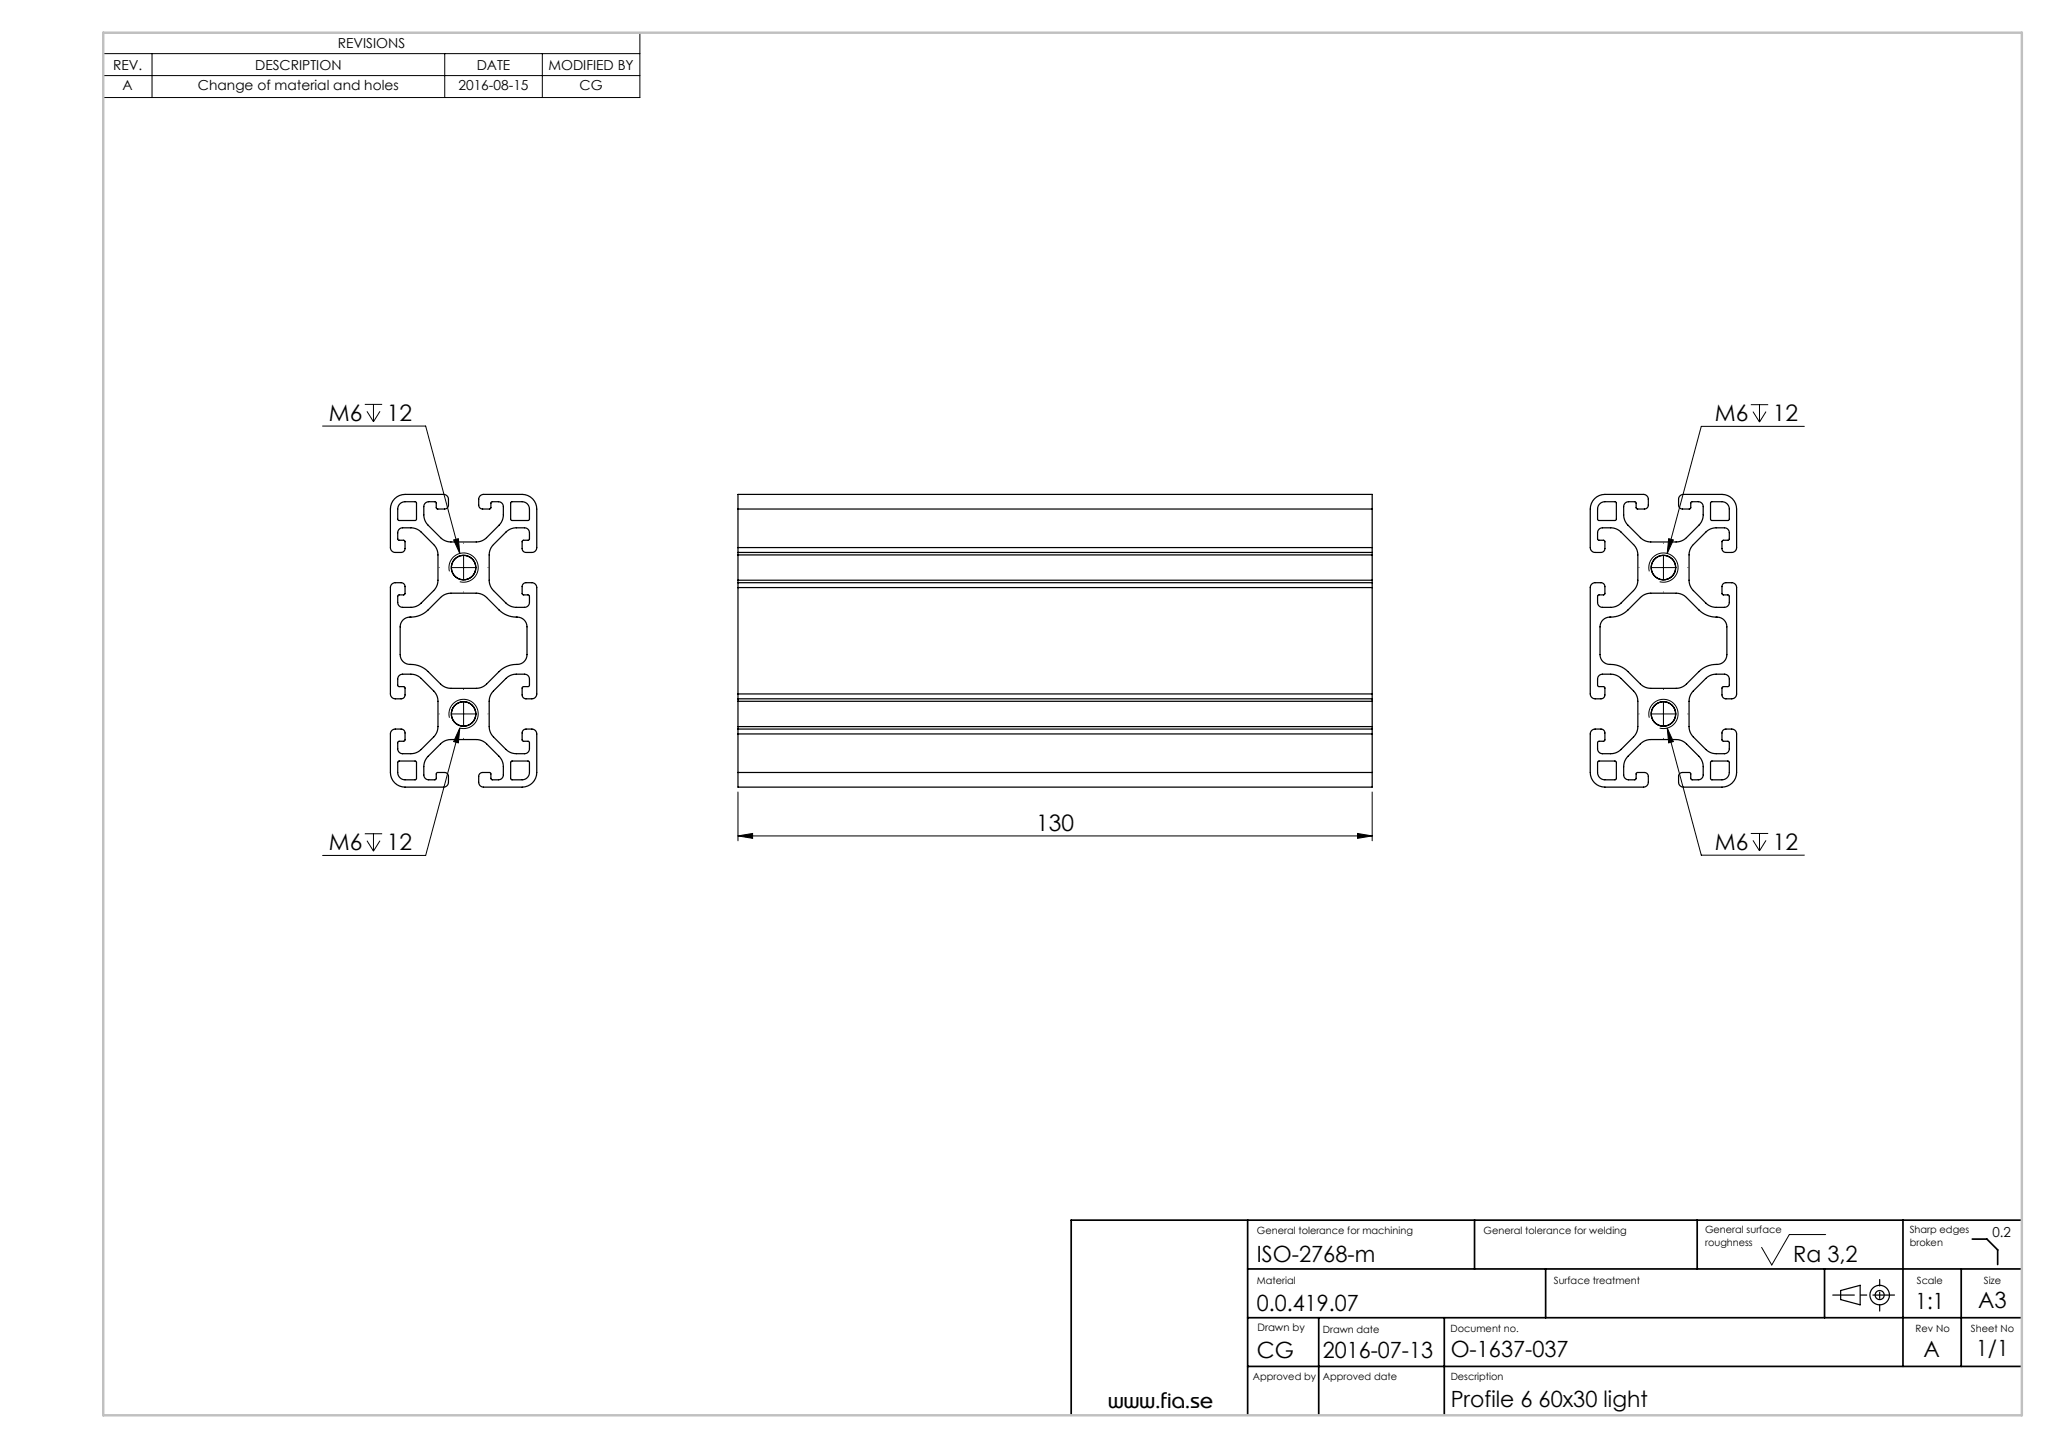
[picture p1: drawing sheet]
<svg xmlns="http://www.w3.org/2000/svg" width="420mm" height="297mm" viewBox="0 0 420 297" stroke-linecap="round" stroke-linejoin="round" font-family="sans-serif">
<g fill="none" stroke="#000" stroke-width=".2">
<path d="M21.2 6.7h110v13.3h-110zM21.2 11h110M21.2 15.5h110M31.2 11v9M91.2 11v9M111.2 11v9M66.1 87.3h21.2l6.9 26.1M74.8 82.9h3.5M75.2 84.3l1.4 2.1M76.6 82.9v3.5M77.9 84.3l-1.3 2.1M358.9 82.9h3.5"/>
<path d="M359.3 84.4l1.4 2.1M360.7 82.9v3.6M362 84.4l-1.3 2.1M369.9 87.4h-21.2l-7 26M92.1 117.1a3 3 0 0 1 2.7-3.8 3 3 0 0 1 3.2 3.3 3 3 0 0 1-3.8 2.6M92.5 116.3h5M93 110.7l1-.3 .2 3zM95 113.8v5M338.1 117.1a3 3 0 0 1 2.6-3.8 3 3 0 0 1 3.3 3.3 3 3 0 0 1-3.8 2.6M338.5 116.3h5M341 113.8v5M342 110.4l1 .3-1.3 2.7z"/>
<path d="M92.1 147.1a3 3 0 0 1 2.7-3.8 3 3 0 0 1 3.2 3.3 3 3 0 0 1-3.8 2.6M92.5 146.3h5M94.2 149.2l-.2 3.1-1-.3zM94.2 149.2l-6.9 26.1h-21.2M95 143.8v5M338.1 147.1a3 3 0 0 1 2.6-3.8 3 3 0 0 1 3.3 3.3 3 3 0 0 1-3.8 2.6M338.5 146.3h5M341 143.8v5M341.7 149.2l1.3 2.8-1 .3zM341.7 149.2l7 26.1h21.2M74.8 170.9h3.5M75.2 172.3l1.4 2.2"/>
<path d="M76.6 170.9v3.6M77.9 172.3l-1.3 2.2M151.3 171.3l3-.5v1zM151.3 162.3v10M151.3 171.3h130M278.3 170.8l3 .5-3 .5zM281.3 162.3v10M358.9 170.8h3.5M359.3 172.3l1.4 2.1M360.7 170.8v3.6M362 172.3l-1.3 2.1M374.2 253h-7.4l-3.6 6.3-2.1-3.6"/>
</g>
<g fill="none" stroke="#000" stroke-width=".25">
<path d="M80.9 102.2a3 3 0 0 1 2.1-.9l8.1 .1 .5 .2 .2 .4 .1 1.5a.8 .8 0 0 1-.8 .8h-1.5l-.2-.2v-1l-.2-.2h-1.5l-.5 .2-.3 .5v1.9a3 3 0 0 0 .9 2.2l2.7 2.7 1.1 .6 .8 .1h5.2a3 3 0 0 0 2.1-.9l2.6-2.5 .5-.8 .4-1.1v-2a1 1 0 0 0-1-1l-1.5 .1-.1 1.2-.2 .2h-1.6l-.6-.5-.1-1.5a1 1 0 0 1 1-1l8.5 .1a3 3 0 0 1 2.4 2.9v8.1l-.3 .5-.3 .3h-1.6a.8 .8 0 0 1-.8-.8l.1-1.5 .2-.2h1l.2-.1v-1.6l-.3-.5-.5-.3h-1.9a3 3 0 0 0-2.1 .9l-2.7 2.7-.6 1.1-.1 .8v5.2a3 3 0 0 0 .9 2.2l2.5 2.5 .7 .5 1.1 .4h2a1 1 0 0 0 1-1l-.1-1.5-1.1-.1-.3-.1v-1.7l.5-.6 1.5-.1a1 1 0 0 1 1 1v21.8l-.1 .6-.5 .4h-1.6a.8 .8 0 0 1-.8-.8l.1-1.5 .2-.2h1l.2-.1v-1.6l-.3-.5-.5-.3h-1.9a3 3 0 0 0-2.1 .9l-2.7 2.7-.6 1.1-.1 .8v5.2a3 3 0 0 0 .9 2.2l2.5 2.5 .7 .5 1.1 .4h2a1 1 0 0 0 1-1l-.1-1.5-1.1-.1-.3-.1v-1.7l.5-.6 1.5-.1a1 1 0 0 1 1 1v8.5a3 3 0 0 1-3 2.4h-8.1l-.5-.3-.2-.3-.1-1.6a.8 .8 0 0 1 .8-.8l1.6 .1 .1 .2v1l.2 .2h1.6l.5-.3 .3-.5v-1.9a3 3 0 0 0-.9-2.1l-2.8-2.7-1-.6-.9-.1h-5.2a3 3 0 0 0-2.1 .9l-2.5 2.5-.6 .7-.3 1.1v2a1 1 0 0 0 1 1l1.4-.1 .1-1.1 .2-.2h1.7l.6 .4v1.5a1 1 0 0 1-1 1h-8.5a3 3 0 0 1-2.4-3v-8.1l.2-.3 .4-.4 1.6-.1a.8 .8 0 0 1 .8 .8v1.6l-.2 .1h-1l-.3 .2v1.6l.3 .5 .5 .3h1.9a3 3 0 0 0 2.1-.9l2.8-2.8 .5-1 .2-.9v-5.2a3 3 0 0 0-.9-2.1l-2.6-2.5-.7-.6-1.1-.3h-2a1 1 0 0 0-1 1l.1 1.4 1.2 .1 .2 .2v1.7l-.5 .6h-1.5a1 1 0 0 1-1-1v-21.8l.2-.5 .4-.4 1.6-.1a.8 .8 0 0 1 .8 .8v1.6l-.2 .1h-1l-.3 .2v1.6l.3 .5 .5 .3h1.9a3 3 0 0 0 2.1-.9l2.8-2.8 .5-1 .2-.9v-5.2a3 3 0 0 0-.9-2.1l-2.6-2.5-.7-.6-1.1-.3h-2a1 1 0 0 0-1 1l.1 1.4 1.2 .1 .2 .2v1.7l-.5 .6h-1.5a1 1 0 0 1-1-1v-7.9l.3-1.1zM82 103.3l.7-.4h2.6v3.7h-3.7v-2.6zM104.8 102.9l2.2-.1a1.5 1.5 0 0 1 1.5 1.5v2.1l-.1 .2-3.5 .1-.2-.3zM151.3 104.3v-3h130v3M151.3 112.2v1M151.3 119.4v1M151.3 113.2v.5M151.3 118.9v.5M151.3 104.3h130M151.3 112.2h130M151.3 104.3v7.9M151.3 113.7v5.2"/>
<path d="M151.3 113.2h130M151.3 119.4h130M151.3 113.7h130M151.3 118.9h130M281.3 112.2v1M281.3 119.4v1M281.3 113.2v.5M281.3 118.9v.5M281.3 104.3v7.9M281.3 113.7v5.2M326.8 102.2a3 3 0 0 1 2.2-.9l8.1 .1 .3 .1 .4 .5 .1 1.5a.8 .8 0 0 1-.8 .8h-1.6l-.1-.2v-1l-.2-.2h-1.6l-.5 .2-.3 .5v1.9a3 3 0 0 0 .9 2.2l2.8 2.7 1 .6 .9 .1h5.2a3 3 0 0 0 2.1-.9l2.5-2.5 .6-.8 .3-1.1v-2a1 1 0 0 0-1-1l-1.4 .1-.1 1.2-.2 .2h-1.7l-.6-.5v-1.5a1 1 0 0 1 1-1l8.5 .1a3 3 0 0 1 2.4 2.9l-.1 8.1-.1 .4-.4 .4h-1.6a.8 .8 0 0 1-.8-.8v-1.5l.2-.2h1l.2-.1v-1.6l-.2-.5-.5-.3h-1.9a3 3 0 0 0-2.1 .9l-2.8 2.7-.6 1.1-.1 .8v5.2a3 3 0 0 0 .9 2.2l2.6 2.5 .7 .5 1.1 .4h2a1 1 0 0 0 1-1l-.1-1.5-1.2-.1-.2-.1v-1.7l.5-.6 1.5-.1a1 1 0 0 1 1 1v21.8l-.2 .6-.4 .4h-1.6a.8 .8 0 0 1-.8-.8v-1.5l.2-.2h1l.2-.1v-1.6l-.2-.5-.5-.3h-1.9a3 3 0 0 0-2.1 .9l-2.8 2.7-.6 1.1-.1 .8v5.2a3 3 0 0 0 .9 2.2l2.6 2.5 .7 .5 1.1 .4h2a1 1 0 0 0 1-1l-.1-1.5-1.2-.1-.2-.1v-1.7l.5-.6 1.5-.1a1 1 0 0 1 1 1l-.1 8.5a3 3 0 0 1-2.9 2.4h-8.1l-.5-.3-.3-.3v-1.6a.8 .8 0 0 1 .8-.8l1.5 .1 .2 .2v1l.2 .2h1.5l.5-.3 .3-.5v-1.9a3 3 0 0 0-.9-2.1l-2.7-2.7-1.1-.6-.8-.1h-5.2a3 3 0 0 0-2.1 .9l-2.6 2.5-.5 .7-.4 1.1v2a1 1 0 0 0 1 1l1.5-.1 .1-1.1 .2-.2h1.6l.6 .4 .1 1.5a1 1 0 0 1-1 1h-8.5a3 3 0 0 1-2.4-3v-8.1l.3-.5 .3-.2 1.6-.1a.8 .8 0 0 1 .8 .8l-.1 1.6-.2 .1h-1l-.2 .2v1.6l.3 .5 .5 .3h1.9a3 3 0 0 0 2.1-.9l2.7-2.8 .6-1 .1-.9v-5.2a3 3 0 0 0-.9-2.1l-2.5-2.5-.7-.6-1.1-.3h-2a1 1 0 0 0-1 1l.1 1.4 1.1 .1 .2 .2 .1 1.7-.5 .6h-1.5a1 1 0 0 1-1-1v-21.8l.1-.5 .5-.4 1.6-.1a.8 .8 0 0 1 .8 .8l-.1 1.6-.2 .1h-1l-.2 .2v1.6l.3 .5 .5 .3h1.9a3 3 0 0 0 2.1-.9l2.7-2.8 .6-1 .1-.9v-5.2a3 3 0 0 0-.9-2.1l-2.5-2.5-.7-.6-1.1-.3h-2a1 1 0 0 0-1 1l.1 1.4 1.1 .1 .2 .2 .1 1.7-.5 .6h-1.5a1 1 0 0 1-1-1v-7.9l.2-1.1zM327.9 103.3l.8-.4h2.5v3.7h-3.6l-.1-2.6z"/>
<path d="M350.7 102.9l2.3-.1a1.5 1.5 0 0 1 1.5 1.5v2.1l-.2 .2-3.5 .1-.2-.3zM82.6 127.1l1-.6a5.4 5.4 0 0 0 4.2-1.5l2.5-2.5a3 3 0 0 1 2.1-.9h5.2a3 3 0 0 1 2.1 .9l2.6 2.5a5.4 5.4 0 0 0 4.1 1.5l1 .6 .6 1v6.1a2.18 2.18 0 0 1-2.7 2l-1.4 .4-.8 .4-3.4 3.2a3 3 0 0 1-2.1 .9h-5.2a3 3 0 0 1-2.1-.9l-2.5-2.5a5.4 5.4 0 0 0-4.2-1.6l-1-.5-.5-1-.1-6.1 .2-.8zM151.3 120.4v21.8M151.3 120.4h130M281.3 120.4v21.8M328.6 127.1l1-.6a5.4 5.4 0 0 0 4.1-1.5l2.6-2.5a3 3 0 0 1 2.1-.9h5.2a3 3 0 0 1 2.1 .9l2.5 2.5a5.4 5.4 0 0 0 4.2 1.5l1 .6 .5 1 .1 6.1a2.18 2.18 0 0 1-2.7 2l-1 .2-1.3 .6-3.3 3.2a3 3 0 0 1-2.1 .9h-5.2a3 3 0 0 1-2.1-.9l-2.6-2.5a5.4 5.4 0 0 0-4.1-1.6l-1-.5-.6-1v-6.1l.1-.8zM81.6 156.1l3.5-.1 .3 .2-.1 3.5-.2 .1h-2.1a1.5 1.5 0 0 1-1.5-1.5zM104.8 156.1l3.6-.1 .1 .3v2a1.5 1.5 0 0 1-1.5 1.5h-2l-.3-.1zM151.3 142.2v1M151.3 149.4v1M151.3 158.3v3h130v-3M151.3 143.2v.5"/>
<path d="M151.3 148.9v.5M151.3 143.7v5.2M151.3 150.4v7.9M151.3 142.2h130M151.3 143.2h130M151.3 150.4h130M151.3 158.3h130M151.3 149.4h130M151.3 143.7h130M151.3 148.9h130M281.3 142.2v1M281.3 149.4v1"/>
<path d="M281.3 143.2v.5M281.3 148.9v.5M281.3 143.7v5.2M281.3 150.4v7.9M327.6 156.1l3.4-.1 .3 .2v3.5l-.3 .1h-2a1.5 1.5 0 0 1-1.5-1.5zM350.7 156.1l3.6-.1 .2 .3v2a1.5 1.5 0 0 1-1.5 1.5h-2.1l-.2-.1zM377.3 264.5l4-1.1v4l-4-1z"/>
<circle cx="95" cy="116.3" r="2.5"/>
<circle cx="95" cy="116.3" r="2.52"/>
<circle cx="341" cy="116.3" r="2.52"/>
<circle cx="95" cy="146.3" r="2.5"/>
<circle cx="95" cy="146.3" r="2.52"/>
<circle cx="341" cy="146.3" r="2.52"/>
<circle cx="385.3" cy="265.4" r="2"/>
<circle cx="385.3" cy="265.4" r=".93"/>
</g>
<g fill="none" stroke="#000" stroke-width=".2" stroke-dasharray="15.2 1.3 1.3 1.3">
<path d="M90 116.3h.1M95 111.3h.1M100 116.3h.1M336 116.3h-.1M341 111.3h.1M346 116.3h.1M95 121.3v.1M341 121.3v.1M90 146.3h.1M95 141.3h.1M95 151.3v.1M100 146.3h.1"/>
<path d="M336 146.3h-.1M341 141.3h.1M341 151.3v.1M346 146.3h.1"/>
</g>
<path d="M388.3 265.4h-12.6" fill="none" stroke="#000" stroke-width=".25" stroke-dasharray="15.2 1.3 1.3 1.3" stroke-dashoffset="10.8"/>
<path d="M385.3 268.7v-6.4" fill="none" stroke="#000" stroke-width=".25" stroke-dasharray="15.2 1.3 1.3 1.3" stroke-dashoffset="13.9"/>
<g fill="none" stroke="#000" stroke-width=".35">
<path d="M255.7 250.1v40M302.3 250.1v10M347.9 250.1v10M390.1 250.1v30M404.3 254h3l2.2 2.2v3M414.4 250.1h-194.8v40M255.7 270.1h158.7M255.7 260.1h158.7M270.3 270.1v20M296 270.1v20M316.8 260.1v10M374 260.1v10"/>
<path d="M402 260.1v20M255.7 280.1h158.7"/>
</g>
<path d="M21.2 6.7h393.2v283.4h-393.2z" fill="none" stroke="#c0c0c0" stroke-width=".5"/>
<g fill="#000">
<path d="M341.7 149.2l.3 3.1 1-.3zM342 110.4l-.3 3 1.3-2.7zM94.2 149.2l-1.2 2.8 1 .3zM93 110.7l1.2 2.7-.2-3z"/>
<path d="M278.3 170.8l3 .5-3 .5zM151.3 171.3l3-.5v1z"/>
</g>
<g font-size="4.7">
<text x="67.4" y="86.3">M6</text>
<text x="79.3" y="86.3">12</text>
<text x="351.5" y="86.3">M6</text>
<text x="363.4" y="86.3">12</text>
<text x="212.4" y="170.3">130</text>
<text x="67.4" y="174.3">M6</text>
<text x="79.3" y="174.3">12</text>
<text x="351.5" y="174.2">M6</text>
<text x="363.4" y="174.2">12</text>
</g>
<g font-size="4.6">
<text x="257.6" y="258.6">ISO-2768-m</text>
<text x="367.6" y="258.6">Ra 3,2</text>
<text x="257.6" y="268.6">0.0.419.07</text>
<text x="392.7" y="268.3">1:1</text>
<text x="405.5" y="268">A3</text>
<text x="257.6" y="278.4">CG</text>
<text x="271.1" y="278.4">2016-07-13</text>
<text x="297.4" y="278.1">O-1637-037</text>
<text x="394.3" y="278.1">A</text>
<text x="405.1" y="277.9">1/1</text>
<text x="297.4" y="288.4">Profile 6 60x30 light</text>
</g>
<text font-size="4.2" x="227.2" y="288.5">www.fia.se</text>
<g font-size="2.8">
<text x="69.2" y="9.9">REVISIONS</text>
<text x="23.2" y="14.3">REV.</text>
<text x="52.3" y="14.3">DESCRIPTION</text>
<text x="97.7" y="14.3">DATE</text>
<text x="112.4" y="14.3">MODIFIED BY</text>
<text x="25.1" y="18.5">A</text>
<text x="40.6" y="18.5">Change of material and holes</text>
<text x="94" y="18.5">2016-08-15</text>
<text x="118.8" y="18.5">CG</text>
<text x="408.4" y="253.5">0.2</text>
</g>
<text font-size="2.1" x="257.7" y="272.8">Drawn by</text>
<g font-size="2">
<text x="257.6" y="252.9">General tolerance for machining</text>
<text x="304.1" y="252.9">General tolerance for welding</text>
<text x="349.5" y="252.8">General surface</text>
<text x="349.5" y="255.4">roughness</text>
<text x="391.4" y="252.8">Sharp edges</text>
<text x="391.4" y="255.4">broken</text>
<text x="257.6" y="263.2">Material</text>
<text x="318.5" y="263.2">Surface treatment</text>
<text x="392.9" y="263.2">Scale</text>
<text x="406.6" y="263.2">Size</text>
<text x="271.1" y="273.2">Drawn date</text>
<text x="297.3" y="273">Document no.</text>
<text x="392.7" y="273">Rev No</text>
<text x="404" y="273">Sheet No</text>
<text x="256.8" y="282.9">Approved by</text>
<text x="271.1" y="282.8">Approved date</text>
<text x="297.4" y="282.8">Description</text>
</g>
</svg>
